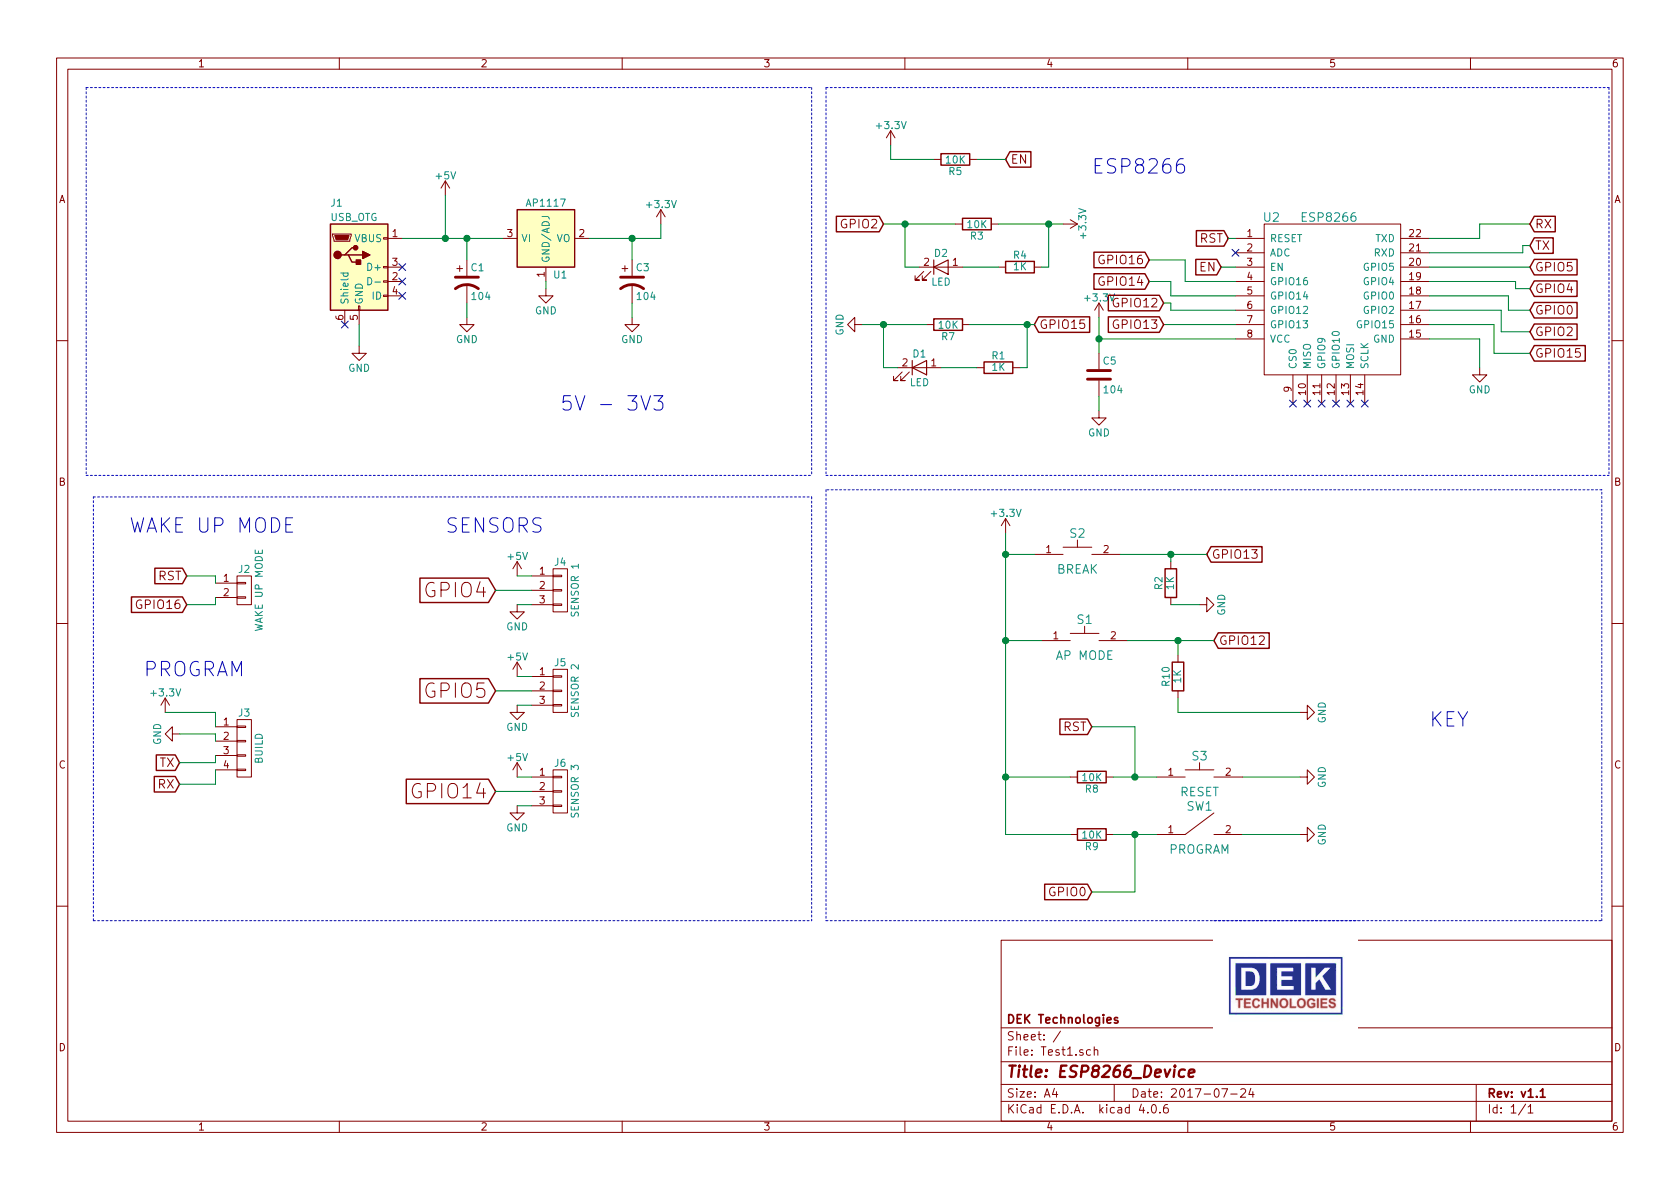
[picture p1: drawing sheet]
EESchema Schematic File Version 2
LIBS:Test1-rescue
LIBS:power
LIBS:device
LIBS:transistors
LIBS:conn
LIBS:linear
LIBS:regul
LIBS:74xx
LIBS:cmos4000
LIBS:adc-dac
LIBS:memory
LIBS:xilinx
LIBS:microcontrollers
LIBS:dsp
LIBS:microchip
LIBS:analog_switches
LIBS:motorola
LIBS:texas
LIBS:intel
LIBS:audio
LIBS:interface
LIBS:digital-audio
LIBS:philips
LIBS:display
LIBS:cypress
LIBS:siliconi
LIBS:opto
LIBS:atmel
LIBS:contrib
LIBS:valves
LIBS:esp8266
LIBS:MiscellaneousDevices
LIBS:sw_dip_2
LIBS:switch_dip_2
LIBS:Button_2_pin
LIBS:Test1-cache
EELAYER 25 0
EELAYER END
$Descr A4 11693 8268
encoding utf-8
Sheet 1 1
Title "ESP8266_Device"
Date "2017-07-24"
Rev "v1.1"
Comp "DEK Technologies"
Comment1 ""
Comment2 ""
Comment3 ""
Comment4 ""
$EndDescr
$Comp
L CP1 C1
U 1 1
P 3250 1950
F 0 "C1" H 3275 2050 50  0000 L CNN
F 1 "104" H 3275 1850 50  0000 L CNN
F 2 "Capacitors_SMD:C_0603_HandSoldering" H 3250 1950 50  0001 C CNN
F 3 "" H 3250 1950 50  0001 C CNN
	1    3250 1950
	1    0    0    -1  
$EndComp
$Comp
L CP1 C3
U 1 1
P 4400 1950
F 0 "C3" H 4425 2050 50  0000 L CNN
F 1 "104" H 4425 1850 50  0000 L CNN
F 2 "Capacitors_SMD:C_0603_HandSoldering" H 4400 1950 50  0001 C CNN
F 3 "" H 4400 1950 50  0001 C CNN
	1    4400 1950
	1    0    0    -1  
$EndComp
$Comp
L USB_OTG J1
U 1 1
P 2500 1850
F 0 "J1" H 2300 2300 50  0000 L CNN
F 1 "USB_OTG" H 2300 2200 50  0000 L CNN
F 2 "Connectors:USB_Micro-B" H 2650 1800 50  0001 C CNN
F 3 "" H 2650 1800 50  0001 C CNN
	1    2500 1850
	1    0    0    -1  
$EndComp
$Comp
L GND #PWR01
U 1 1
P 2500 2400
F 0 "#PWR01" H 2500 2150 50  0001 C CNN
F 1 "GND" H 2500 2250 50  0000 C CNN
F 2 "" H 2500 2400 50  0001 C CNN
F 3 "" H 2500 2400 50  0001 C CNN
	1    2500 2400
	1    0    0    -1  
$EndComp
$Comp
L GND #PWR02
U 1 1
P 3250 2200
F 0 "#PWR02" H 3250 1950 50  0001 C CNN
F 1 "GND" H 3250 2050 50  0000 C CNN
F 2 "" H 3250 2200 50  0001 C CNN
F 3 "" H 3250 2200 50  0001 C CNN
	1    3250 2200
	1    0    0    -1  
$EndComp
$Comp
L GND #PWR03
U 1 1
P 4400 2200
F 0 "#PWR03" H 4400 1950 50  0001 C CNN
F 1 "GND" H 4400 2050 50  0000 C CNN
F 2 "" H 4400 2200 50  0001 C CNN
F 3 "" H 4400 2200 50  0001 C CNN
	1    4400 2200
	1    0    0    -1  
$EndComp
NoConn ~ 2800 1850
NoConn ~ 2800 1950
NoConn ~ 2400 2250
NoConn ~ 2800 2050
$Comp
L ESP8266 U2
U 1 1
P 9250 2000
F 0 "U2" H 8850 2500 60  0000 C CNN
F 1 "ESP8266" H 9250 2500 60  0000 C CNN
F 2 "Library:ESP8266" H 9150 2100 60  0001 C CNN
F 3 "" H 9150 2100 60  0000 C CNN
	1    9250 2000
	1    0    0    -1  
$EndComp
$Comp
L CONN_01X04 J3
U 1 1
P 1700 5200
F 0 "J3" H 1700 5450 50  0000 C CNN
F 1 "BUILD" V 1800 5200 50  0000 C CNN
F 2 "Pin_Headers:Pin_Header_Straight_1x04_Pitch2.54mm" H 1700 5200 50  0001 C CNN
F 3 "" H 1700 5200 50  0001 C CNN
	1    1700 5200
	1    0    0    -1  
$EndComp
$Comp
L GND #PWR04
U 1 1
P 10300 2550
F 0 "#PWR04" H 10300 2300 50  0001 C CNN
F 1 "GND" H 10300 2400 50  0000 C CNN
F 2 "" H 10300 2550 50  0001 C CNN
F 3 "" H 10300 2550 50  0001 C CNN
	1    10300 2550
	1    0    0    -1  
$EndComp
$Comp
L C C5
U 1 1
P 7650 2600
F 0 "C5" H 7675 2700 50  0000 L CNN
F 1 "104" H 7675 2500 50  0000 L CNN
F 2 "Capacitors_SMD:C_0603_HandSoldering" H 7650 2600 50  0001 C CNN
F 3 "" H 7650 2600 50  0001 C CNN
	1    7650 2600
	1    0    0    -1  
$EndComp
$Comp
L GND #PWR05
U 1 1
P 7650 2850
F 0 "#PWR05" H 7650 2600 50  0001 C CNN
F 1 "GND" H 7650 2700 50  0000 C CNN
F 2 "" H 7650 2850 50  0001 C CNN
F 3 "" H 7650 2850 50  0001 C CNN
	1    7650 2850
	1    0    0    -1  
$EndComp
NoConn ~ 8600 1750
$Comp
L R R5
U 1 1
P 6650 1100
F 0 "R5" V 6730 1100 50  0000 C CNN
F 1 "10K" V 6650 1100 50  0000 C CNN
F 2 "Resistors_SMD:R_0805_HandSoldering" V 6580 1100 50  0001 C CNN
F 3 "" H 6650 1100 50  0001 C CNN
	1    6650 1100
	0    1    1    0   
$EndComp
$Comp
L R R7
U 1 1
P 6600 2250
F 0 "R7" V 6680 2250 50  0000 C CNN
F 1 "10K" V 6600 2250 50  0000 C CNN
F 2 "Resistors_SMD:R_0805_HandSoldering" V 6530 2250 50  0001 C CNN
F 3 "" H 6600 2250 50  0001 C CNN
	1    6600 2250
	0    1    1    0   
$EndComp
$Comp
L GND #PWR06
U 1 1
P 6000 2250
F 0 "#PWR06" H 6000 2000 50  0001 C CNN
F 1 "GND" H 6000 2100 50  0000 C CNN
F 2 "" H 6000 2250 50  0001 C CNN
F 3 "" H 6000 2250 50  0001 C CNN
	1    6000 2250
	0    1    1    0   
$EndComp
Text GLabel 1250 5450 0    60   Input ~ 0
RX
Text GLabel 1250 5300 0    60   Input ~ 0
TX
$Comp
L R R10
U 1 1
P 8200 4700
F 0 "R10" V 8280 4700 50  0000 C CNN
F 1 "1K" V 8200 4700 50  0000 C CNN
F 2 "Resistors_SMD:R_0805_HandSoldering" V 8130 4700 50  0001 C CNN
F 3 "" H 8200 4700 50  0001 C CNN
	1    8200 4700
	-1   0    0    1   
$EndComp
$Comp
L GND #PWR07
U 1 1
P 9050 4950
F 0 "#PWR07" H 9050 4700 50  0001 C CNN
F 1 "GND" H 9050 4800 50  0000 C CNN
F 2 "" H 9050 4950 50  0001 C CNN
F 3 "" H 9050 4950 50  0001 C CNN
	1    9050 4950
	0    -1   -1   0   
$EndComp
Text GLabel 8450 4450 2    60   Input ~ 0
GPIO12
$Comp
L BUTTON S1
U 1 1
P 7550 4450
F 0 "S1" H 7550 4600 60  0000 C CNN
F 1 "AP MODE" H 7550 4350 60  0000 C CNN
F 2 "Buttons_Switches_THT:SW_Tactile_SPST_Angled_PTS645Vx83-2LFS" H 7550 4450 60  0001 C CNN
F 3 "" H 7550 4450 60  0001 C CNN
	1    7550 4450
	1    0    0    -1  
$EndComp
$Comp
L R R8
U 1 1
P 7600 5400
F 0 "R8" V 7680 5400 50  0000 C CNN
F 1 "10K" V 7600 5400 50  0000 C CNN
F 2 "Resistors_SMD:R_0805_HandSoldering" V 7530 5400 50  0001 C CNN
F 3 "" H 7600 5400 50  0001 C CNN
	1    7600 5400
	0    1    1    0   
$EndComp
$Comp
L GND #PWR08
U 1 1
P 9050 5400
F 0 "#PWR08" H 9050 5150 50  0001 C CNN
F 1 "GND" H 9050 5250 50  0000 C CNN
F 2 "" H 9050 5400 50  0001 C CNN
F 3 "" H 9050 5400 50  0001 C CNN
	1    9050 5400
	0    -1   -1   0   
$EndComp
$Comp
L R R9
U 1 1
P 7600 5800
F 0 "R9" V 7680 5800 50  0000 C CNN
F 1 "10K" V 7600 5800 50  0000 C CNN
F 2 "Resistors_SMD:R_0805_HandSoldering" V 7530 5800 50  0001 C CNN
F 3 "" H 7600 5800 50  0001 C CNN
	1    7600 5800
	0    1    1    0   
$EndComp
$Comp
L GND #PWR09
U 1 1
P 9050 5800
F 0 "#PWR09" H 9050 5550 50  0001 C CNN
F 1 "GND" H 9050 5650 50  0000 C CNN
F 2 "" H 9050 5800 50  0001 C CNN
F 3 "" H 9050 5800 50  0001 C CNN
	1    9050 5800
	0    -1   -1   0   
$EndComp
Text GLabel 7600 5050 0    60   Input ~ 0
RST
Text GLabel 7600 6200 0    60   Input ~ 0
GPIO0
$Comp
L SWITCH_DIP_2 SW1
U 1 1
P 8350 5800
F 0 "SW1" H 8350 6000 60  0000 C CNN
F 1 "PROGRAM" H 8350 5700 60  0000 C CNN
F 2 "Buttons_Switches_THT:SW_DIP_x1_W7.62mm_Slide" H 8350 5800 60  0001 C CNN
F 3 "" H 8350 5800 60  0001 C CNN
	1    8350 5800
	1    0    0    -1  
$EndComp
$Comp
L BUTTON S3
U 1 1
P 8350 5400
F 0 "S3" H 8350 5550 60  0000 C CNN
F 1 "RESET" H 8350 5300 60  0000 C CNN
F 2 "Buttons_Switches_THT:SW_Tactile_SPST_Angled_PTS645Vx83-2LFS" H 8350 5400 60  0001 C CNN
F 3 "" H 8350 5400 60  0001 C CNN
	1    8350 5400
	1    0    0    -1  
$EndComp
Text GLabel 1300 4000 0    60   Input ~ 0
RST
Text GLabel 1300 4200 0    60   Input ~ 0
GPIO16
$Comp
L CONN_01X02 J2
U 1 1
P 1700 4100
F 0 "J2" H 1700 4250 50  0000 C CNN
F 1 "WAKE UP MODE" V 1800 4100 50  0000 C CNN
F 2 "Pin_Headers:Pin_Header_Straight_1x02_Pitch2.54mm" H 1700 4100 50  0001 C CNN
F 3 "" H 1700 4100 50  0001 C CNN
	1    1700 4100
	1    0    0    -1  
$EndComp
$Comp
L +3.3V #PWR010
U 1 1
P 4600 1550
F 0 "#PWR010" H 4600 1400 50  0001 C CNN
F 1 "+3.3V" H 4600 1690 50  0000 C CNN
F 2 "" H 4600 1550 50  0001 C CNN
F 3 "" H 4600 1550 50  0001 C CNN
	1    4600 1550
	1    0    0    -1  
$EndComp
$Comp
L +3.3V #PWR011
U 1 1
P 6200 1000
F 0 "#PWR011" H 6200 850 50  0001 C CNN
F 1 "+3.3V" H 6200 1140 50  0000 C CNN
F 2 "" H 6200 1000 50  0001 C CNN
F 3 "" H 6200 1000 50  0001 C CNN
	1    6200 1000
	1    0    0    -1  
$EndComp
$Comp
L +3.3V #PWR012
U 1 1
P 7650 2200
F 0 "#PWR012" H 7650 2050 50  0001 C CNN
F 1 "+3.3V" H 7650 2340 50  0000 C CNN
F 2 "" H 7650 2200 50  0001 C CNN
F 3 "" H 7650 2200 50  0001 C CNN
	1    7650 2200
	1    0    0    -1  
$EndComp
$Comp
L +3.3V #PWR013
U 1 1
P 7000 3700
F 0 "#PWR013" H 7000 3550 50  0001 C CNN
F 1 "+3.3V" H 7000 3840 50  0000 C CNN
F 2 "" H 7000 3700 50  0001 C CNN
F 3 "" H 7000 3700 50  0001 C CNN
	1    7000 3700
	1    0    0    -1  
$EndComp
$Comp
L +5V #PWR014
U 1 1
P 3100 1350
F 0 "#PWR014" H 3100 1200 50  0001 C CNN
F 1 "+5V" H 3100 1490 50  0000 C CNN
F 2 "" H 3100 1350 50  0001 C CNN
F 3 "" H 3100 1350 50  0001 C CNN
	1    3100 1350
	1    0    0    -1  
$EndComp
Text GLabel 7000 1100 2    60   Input ~ 0
EN
Text GLabel 7200 2250 2    60   Input ~ 0
GPIO15
Text GLabel 8100 2100 0    60   Input ~ 0
GPIO12
Text GLabel 8000 1950 0    60   Input ~ 0
GPIO14
Text GLabel 8000 1800 0    60   Input ~ 0
GPIO16
Text GLabel 8500 1850 0    60   Input ~ 0
EN
Text GLabel 8550 1650 0    60   Input ~ 0
RST
Text GLabel 10650 1550 2    60   Input ~ 0
RX
Text GLabel 10650 1700 2    60   Input ~ 0
TX
Text GLabel 10650 1850 2    60   Input ~ 0
GPIO5
Text GLabel 10650 2000 2    60   Input ~ 0
GPIO4
Text GLabel 10650 2150 2    60   Input ~ 0
GPIO0
Text GLabel 10650 2450 2    60   Input ~ 0
GPIO15
$Comp
L +3.3V #PWR015
U 1 1
P 1150 4950
F 0 "#PWR015" H 1150 4800 50  0001 C CNN
F 1 "+3.3V" H 1150 5090 50  0000 C CNN
F 2 "" H 1150 4950 50  0001 C CNN
F 3 "" H 1150 4950 50  0001 C CNN
	1    1150 4950
	1    0    0    -1  
$EndComp
$Comp
L GND #PWR016
U 1 1
P 1250 5100
F 0 "#PWR016" H 1250 4850 50  0001 C CNN
F 1 "GND" H 1250 4950 50  0000 C CNN
F 2 "" H 1250 5100 50  0001 C CNN
F 3 "" H 1250 5100 50  0001 C CNN
	1    1250 5100
	0    1    1    0   
$EndComp
Text Notes 900  3700 0    100  ~ 0
WAKE UP MODE
Text Notes 1000 4700 0    100  ~ 0
PROGRAM
Text Notes 3900 2850 0    100  ~ 0
5V - 3V3
Text Notes 7600 1200 0    100  ~ 0
ESP8266
Text Notes 9950 5050 0    100  ~ 0
KEY
NoConn ~ 9000 2800
NoConn ~ 9100 2800
NoConn ~ 9400 2800
NoConn ~ 9500 2800
$Comp
L CONN_01X03 J4
U 1 1
P 3900 4100
F 0 "J4" H 3900 4300 50  0000 C CNN
F 1 "SENSOR 1" V 4000 4100 50  0000 C CNN
F 2 "Pin_Headers:Pin_Header_Straight_1x03_Pitch2.54mm" H 3900 4100 50  0001 C CNN
F 3 "" H 3900 4100 50  0001 C CNN
	1    3900 4100
	1    0    0    -1  
$EndComp
$Comp
L CONN_01X03 J5
U 1 1
P 3900 4800
F 0 "J5" H 3900 5000 50  0000 C CNN
F 1 "SENSOR 2" V 4000 4800 50  0000 C CNN
F 2 "Pin_Headers:Pin_Header_Straight_1x03_Pitch2.54mm" H 3900 4800 50  0001 C CNN
F 3 "" H 3900 4800 50  0001 C CNN
	1    3900 4800
	1    0    0    -1  
$EndComp
$Comp
L CONN_01X03 J6
U 1 1
P 3900 5500
F 0 "J6" H 3900 5700 50  0000 C CNN
F 1 "SENSOR 3" V 4000 5500 50  0000 C CNN
F 2 "Pin_Headers:Pin_Header_Straight_1x03_Pitch2.54mm" H 3900 5500 50  0001 C CNN
F 3 "" H 3900 5500 50  0001 C CNN
	1    3900 5500
	1    0    0    -1  
$EndComp
$Comp
L +5V #PWR017
U 1 1
P 3600 4000
F 0 "#PWR017" H 3600 3850 50  0001 C CNN
F 1 "+5V" H 3600 4140 50  0000 C CNN
F 2 "" H 3600 4000 50  0001 C CNN
F 3 "" H 3600 4000 50  0001 C CNN
	1    3600 4000
	1    0    0    -1  
$EndComp
$Comp
L +5V #PWR018
U 1 1
P 3600 4700
F 0 "#PWR018" H 3600 4550 50  0001 C CNN
F 1 "+5V" H 3600 4840 50  0000 C CNN
F 2 "" H 3600 4700 50  0001 C CNN
F 3 "" H 3600 4700 50  0001 C CNN
	1    3600 4700
	1    0    0    -1  
$EndComp
$Comp
L +5V #PWR019
U 1 1
P 3600 5400
F 0 "#PWR019" H 3600 5250 50  0001 C CNN
F 1 "+5V" H 3600 5540 50  0000 C CNN
F 2 "" H 3600 5400 50  0001 C CNN
F 3 "" H 3600 5400 50  0001 C CNN
	1    3600 5400
	1    0    0    -1  
$EndComp
$Comp
L GND #PWR020
U 1 1
P 3600 4900
F 0 "#PWR020" H 3600 4650 50  0001 C CNN
F 1 "GND" H 3600 4750 50  0000 C CNN
F 2 "" H 3600 4900 50  0001 C CNN
F 3 "" H 3600 4900 50  0001 C CNN
	1    3600 4900
	1    0    0    -1  
$EndComp
$Comp
L GND #PWR021
U 1 1
P 3600 5600
F 0 "#PWR021" H 3600 5350 50  0001 C CNN
F 1 "GND" H 3600 5450 50  0000 C CNN
F 2 "" H 3600 5600 50  0001 C CNN
F 3 "" H 3600 5600 50  0001 C CNN
	1    3600 5600
	1    0    0    -1  
$EndComp
$Comp
L GND #PWR022
U 1 1
P 3600 4200
F 0 "#PWR022" H 3600 3950 50  0001 C CNN
F 1 "GND" H 3600 4050 50  0000 C CNN
F 2 "" H 3600 4200 50  0001 C CNN
F 3 "" H 3600 4200 50  0001 C CNN
	1    3600 4200
	1    0    0    -1  
$EndComp
Text GLabel 3450 4100 0    100  Input ~ 0
GPIO4
Text GLabel 3450 4800 0    100  Input ~ 0
GPIO5
Text GLabel 3450 5500 0    100  Input ~ 0
GPIO14
Text Notes 3100 3700 0    100  ~ 0
SENSORS
$Comp
L AP1117 U1
U 1 1
P 3800 1650
F 0 "U1" H 3900 1400 50  0000 C CNN
F 1 "AP1117" H 3800 1900 50  0000 C CNN
F 2 "TO_SOT_Packages_SMD:SOT-223" H 3800 1300 50  0001 C CNN
F 3 "" H 3900 1400 50  0001 C CNN
	1    3800 1650
	1    0    0    -1  
$EndComp
NoConn ~ 9200 2800
NoConn ~ 9300 2800
Wire Wire Line
	3250 1650 3250 1800
Connection ~ 3250 1650
Wire Wire Line
	4400 2100 4400 2200
Wire Wire Line
	3250 2100 3250 2200
Connection ~ 3100 1650
Wire Wire Line
	9950 1650 10300 1650
Wire Wire Line
	9950 1750 10600 1750
Wire Wire Line
	9950 2050 10500 2050
Wire Wire Line
	7650 2350 8600 2350
Wire Wire Line
	9950 2350 10300 2350
Wire Wire Line
	9950 1850 10650 1850
Wire Wire Line
	9950 1950 10550 1950
Wire Wire Line
	10300 2350 10300 2550
Wire Wire Line
	7650 2200 7650 2450
Connection ~ 7650 2350
Wire Wire Line
	7650 2750 7650 2850
Wire Wire Line
	6800 1100 7000 1100
Wire Wire Line
	6750 2250 7200 2250
Wire Wire Line
	6200 1100 6500 1100
Wire Wire Line
	6000 2250 6450 2250
Wire Wire Line
	3100 1350 3100 1650
Wire Wire Line
	9950 2250 10400 2250
Wire Wire Line
	8150 2050 8600 2050
Wire Wire Line
	7000 3700 7000 5800
Wire Wire Line
	1150 4950 1500 4950
Wire Wire Line
	1500 4950 1500 5050
Wire Wire Line
	1250 5100 1500 5100
Wire Wire Line
	1500 5100 1500 5150
Wire Wire Line
	1500 5350 1500 5450
Wire Wire Line
	1500 5250 1500 5300
Wire Wire Line
	1500 5300 1250 5300
Wire Wire Line
	1500 5450 1250 5450
Connection ~ 8200 4450
Wire Wire Line
	8200 4950 8200 4850
Wire Wire Line
	8200 4550 8200 4450
Wire Wire Line
	7850 4450 8450 4450
Wire Wire Line
	7000 5800 7450 5800
Wire Wire Line
	7450 5400 7000 5400
Connection ~ 7000 5400
Wire Wire Line
	7750 5400 8050 5400
Wire Wire Line
	8650 5400 9050 5400
Wire Wire Line
	7900 5050 7900 5400
Wire Wire Line
	7600 5050 7900 5050
Connection ~ 7900 5400
Wire Wire Line
	8650 5800 9050 5800
Wire Wire Line
	7750 5800 8050 5800
Wire Wire Line
	7900 5800 7900 6200
Wire Wire Line
	7900 6200 7600 6200
Connection ~ 7900 5800
Wire Wire Line
	8250 1950 8600 1950
Wire Wire Line
	1500 4050 1500 4000
Wire Wire Line
	1500 4000 1300 4000
Wire Wire Line
	1500 4150 1500 4200
Wire Wire Line
	1500 4200 1300 4200
Wire Wire Line
	9050 4950 8200 4950
Wire Wire Line
	8150 2150 8600 2150
Wire Wire Line
	8150 2150 8150 2100
Wire Wire Line
	8150 2100 8100 2100
Wire Wire Line
	8150 2050 8150 1950
Wire Wire Line
	8150 1950 8000 1950
Wire Wire Line
	8250 1800 8250 1950
Wire Wire Line
	8600 1850 8500 1850
Wire Wire Line
	8600 1650 8550 1650
Wire Wire Line
	8000 1800 8250 1800
Wire Wire Line
	10400 2250 10400 2450
Wire Wire Line
	10400 2450 10650 2450
Wire Wire Line
	10500 2050 10500 2150
Wire Wire Line
	10500 2150 10650 2150
Wire Wire Line
	10550 1950 10550 2000
Wire Wire Line
	10550 2000 10650 2000
Wire Wire Line
	10600 1750 10600 1700
Wire Wire Line
	10600 1700 10650 1700
Wire Wire Line
	10300 1650 10300 1550
Wire Wire Line
	10300 1550 10650 1550
Wire Notes Line
	5750 3400 5750 6400
Wire Notes Line
	5750 6400 11150 6400
Wire Notes Line
	11150 6400 11150 3400
Wire Notes Line
	5750 3300 11200 3300
Wire Notes Line
	11150 3400 5750 3400
Wire Notes Line
	600  600  600  3300
Wire Notes Line
	600  3300 5650 3300
Wire Notes Line
	600  600  5650 600 
Wire Notes Line
	5650 600  5650 3300
Wire Notes Line
	5750 600  5750 3300
Wire Notes Line
	5750 600  11200 600 
Wire Notes Line
	11200 600  11200 3300
Wire Notes Line
	650  6400 5650 6400
Wire Notes Line
	650  6400 650  3450
Wire Notes Line
	650  3450 5650 3450
Wire Notes Line
	5650 3450 5650 6400
Wire Wire Line
	3700 5400 3600 5400
Wire Wire Line
	3700 4000 3600 4000
Wire Wire Line
	3600 4200 3700 4200
Wire Wire Line
	3600 4900 3700 4900
Wire Wire Line
	3600 5600 3700 5600
Wire Wire Line
	3450 4100 3700 4100
Wire Wire Line
	3450 4800 3700 4800
Wire Wire Line
	3450 5500 3700 5500
Wire Wire Line
	6200 1100 6200 1000
Wire Notes Line
	8450 6400 9450 6400
Wire Wire Line
	2500 2250 2500 2400
Wire Wire Line
	4400 1650 4400 1800
Connection ~ 4400 1650
Wire Wire Line
	8100 2250 8600 2250
Text GLabel 8100 2250 0    60   Input ~ 0
GPIO13
Connection ~ 7000 4450
$Comp
L R R2
U 1 1
P 8150 4050
F 0 "R2" V 8230 4050 50  0000 C CNN
F 1 "1K" V 8150 4050 50  0000 C CNN
F 2 "Resistors_SMD:R_0805_HandSoldering" V 8080 4050 50  0001 C CNN
F 3 "" H 8150 4050 50  0001 C CNN
	1    8150 4050
	-1   0    0    1   
$EndComp
$Comp
L GND #PWR023
U 1 1
P 8350 4200
F 0 "#PWR023" H 8350 3950 50  0001 C CNN
F 1 "GND" H 8350 4050 50  0000 C CNN
F 2 "" H 8350 4200 50  0001 C CNN
F 3 "" H 8350 4200 50  0001 C CNN
	1    8350 4200
	0    -1   -1   0   
$EndComp
Text GLabel 8400 3850 2    60   Input ~ 0
GPIO13
$Comp
L BUTTON S2
U 1 1
P 7500 3850
F 0 "S2" H 7500 4000 60  0000 C CNN
F 1 "BREAK" H 7500 3750 60  0000 C CNN
F 2 "Buttons_Switches_THT:SW_Tactile_SPST_Angled_PTS645Vx83-2LFS" H 7500 3850 60  0001 C CNN
F 3 "" H 7500 3850 60  0001 C CNN
	1    7500 3850
	1    0    0    -1  
$EndComp
Connection ~ 8150 3850
Wire Wire Line
	7800 3850 8400 3850
Wire Wire Line
	7000 4450 7250 4450
Wire Wire Line
	7200 3850 7000 3850
Connection ~ 7000 3850
Wire Wire Line
	8150 3900 8150 3850
Wire Wire Line
	8150 4200 8350 4200
$Comp
L R R1
U 1 1
P 6950 2550
F 0 "R1" V 7030 2550 50  0000 C CNN
F 1 "1K" V 6950 2550 50  0000 C CNN
F 2 "Resistors_SMD:R_0805_HandSoldering" V 6880 2550 50  0001 C CNN
F 3 "" H 6950 2550 50  0001 C CNN
	1    6950 2550
	0    -1   -1   0   
$EndComp
$Comp
L LED-RESCUE-Test1 D1
U 1 1
P 6400 2550
F 0 "D1" H 6400 2650 50  0000 C CNN
F 1 "LED" H 6400 2450 50  0000 C CNN
F 2 "Pin_Headers:Pin_Header_Straight_1x02_Pitch2.54mm" H 6400 2550 50  0001 C CNN
F 3 "" H 6400 2550 50  0001 C CNN
	1    6400 2550
	1    0    0    -1  
$EndComp
Wire Wire Line
	7100 2550 7150 2550
Wire Wire Line
	7150 2550 7150 2250
Connection ~ 7150 2250
Wire Wire Line
	6800 2550 6550 2550
Wire Wire Line
	6250 2550 6150 2550
Wire Wire Line
	6150 2550 6150 2250
Connection ~ 6150 2250
Wire Wire Line
	4100 1650 4600 1650
Wire Wire Line
	4600 1650 4600 1550
Wire Wire Line
	2800 1650 3500 1650
Wire Wire Line
	3600 4700 3700 4700
Wire Wire Line
	9950 2150 10450 2150
Wire Wire Line
	10450 2150 10450 2300
Wire Wire Line
	10450 2300 10650 2300
Text GLabel 10650 2300 2    60   Input ~ 0
GPIO2
$Comp
L R R3
U 1 1
P 6800 1550
F 0 "R3" V 6880 1550 50  0000 C CNN
F 1 "10K" V 6800 1550 50  0000 C CNN
F 2 "Resistors_SMD:R_0805_HandSoldering" V 6730 1550 50  0001 C CNN
F 3 "" H 6800 1550 50  0001 C CNN
	1    6800 1550
	0    1    1    0   
$EndComp
Text GLabel 6150 1550 0    60   Input ~ 0
GPIO2
$Comp
L R R4
U 1 1
P 7100 1850
F 0 "R4" V 7180 1850 50  0000 C CNN
F 1 "1K" V 7100 1850 50  0000 C CNN
F 2 "Resistors_SMD:R_0805_HandSoldering" V 7030 1850 50  0001 C CNN
F 3 "" H 7100 1850 50  0001 C CNN
	1    7100 1850
	0    -1   -1   0   
$EndComp
Wire Wire Line
	7250 1850 7300 1850
Wire Wire Line
	6950 1850 6700 1850
Wire Wire Line
	6400 1850 6300 1850
$Comp
L +3.3V #PWR024
U 1 1
P 7400 1550
F 0 "#PWR024" H 7400 1400 50  0001 C CNN
F 1 "+3.3V" H 7400 1690 50  0000 C CNN
F 2 "" H 7400 1550 50  0001 C CNN
F 3 "" H 7400 1550 50  0001 C CNN
	1    7400 1550
	0    1    1    0   
$EndComp
Wire Wire Line
	6950 1550 7400 1550
Wire Wire Line
	6150 1550 6650 1550
Wire Wire Line
	6300 1850 6300 1550
Connection ~ 6300 1550
Wire Wire Line
	7300 1850 7300 1550
Connection ~ 7300 1550
$Comp
L LED-RESCUE-Test1 D2
U 1 1
P 6550 1850
F 0 "D2" H 6550 1950 50  0000 C CNN
F 1 "LED" H 6550 1750 50  0000 C CNN
F 2 "Pin_Headers:Pin_Header_Straight_1x02_Pitch2.54mm" H 6550 1850 50  0001 C CNN
F 3 "" H 6550 1850 50  0001 C CNN
	1    6550 1850
	1    0    0    -1  
$EndComp
$Comp
L GND #PWR?
U 1 1
P 3800 2000
F 0 "#PWR?" H 3800 1750 50  0001 C CNN
F 1 "GND" H 3800 1850 50  0000 C CNN
F 2 "" H 3800 2000 50  0001 C CNN
F 3 "" H 3800 2000 50  0001 C CNN
	1    3800 2000
	1    0    0    -1  
$EndComp
Wire Wire Line
	3800 1950 3800 2000
$EndSCHEMATC
